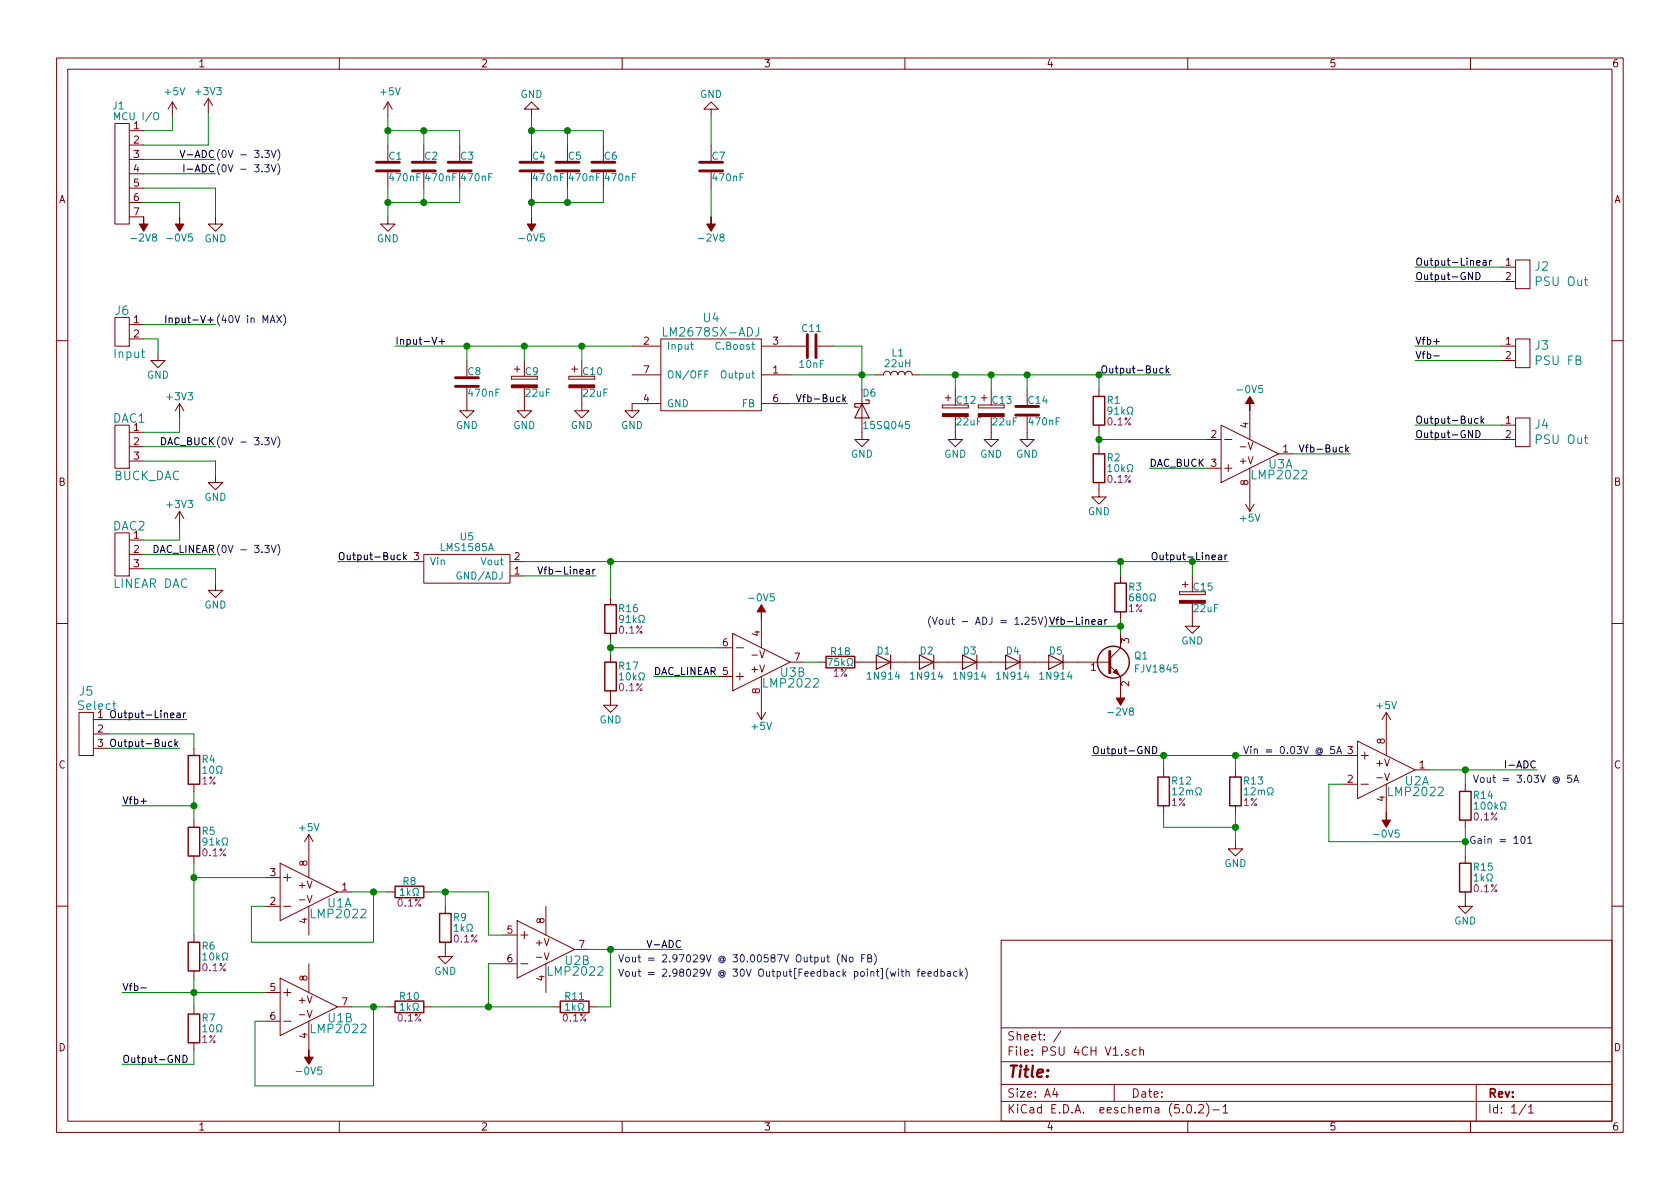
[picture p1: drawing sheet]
EESchema Schematic File Version 4
LIBS:PSU 4CH V1-cache
EELAYER 26 0
EELAYER END
$Descr A4 11693 8268
encoding utf-8
Sheet 1 1
Title ""
Date ""
Rev ""
Comp ""
Comment1 ""
Comment2 ""
Comment3 ""
Comment4 ""
$EndDescr
$Comp
L Custom_Library:LMP2022 U2
U 1 1
P 9650 5350
F 0 "U2" H 9775 5275 60  0000 L CNN
F 1 "LMP2022" H 9650 5200 60  0000 L CNN
F 2 "Housings_SSOP:VSSOP-8_3.0x3.0mm_Pitch0.65mm" H 9650 5350 60  0001 C CNN
F 3 "" H 9650 5350 60  0000 C CNN
	1    9650 5350
	1    0    0    -1  
$EndComp
$Comp
L Custom_Library:-0V5 #PWR8
U 1 1
P 9650 5650
F 0 "#PWR8" H 9650 5750 50  0001 C CNN
F 1 "-0V5" H 9650 5800 50  0000 C CNN
F 2 "" H 9650 5650 50  0000 C CNN
F 3 "" H 9650 5650 50  0000 C CNN
	1    9650 5650
	-1   0    0    1   
$EndComp
$Comp
L power:+5V #PWR0101
U 1 1
P 9650 5050
F 0 "#PWR0101" H 9650 4900 50  0001 C CNN
F 1 "+5V" H 9650 5200 50  0000 C CNN
F 2 "" H 9650 5050 50  0001 C CNN
F 3 "" H 9650 5050 50  0001 C CNN
	1    9650 5050
	1    0    0    -1  
$EndComp
$Comp
L power:GND #PWR0102
U 1 1
P 8600 5850
F 0 "#PWR0102" H 8600 5600 50  0001 C CNN
F 1 "GND" H 8600 5700 50  0000 C CNN
F 2 "" H 8600 5850 50  0001 C CNN
F 3 "" H 8600 5850 50  0001 C CNN
	1    8600 5850
	1    0    0    -1  
$EndComp
Connection ~ 8600 5250
Wire Wire Line
	8600 5250 8600 5350
$Comp
L Device:R R14
U 1 1
P 10200 5600
F 0 "R14" H 10250 5675 50  0000 L CNN
F 1 "100kΩ" H 10250 5600 50  0000 L CNN
F 2 "Resistors_SMD:R_0603_HandSoldering" V 10130 5600 50  0001 C CNN
F 3 "~" H 10200 5600 50  0001 C CNN
F 4 "0.1%" H 10250 5525 50  0000 L CNN "Tolerance"
F 5 "https://www.digikey.sg/product-detail/en/panasonic-electronic-components/ERA-3AEB104V/P100KDBCT-ND/1466100" H 10200 5600 50  0001 C CNN "Link"
	1    10200 5600
	1    0    0    -1  
$EndComp
$Comp
L Device:R R15
U 1 1
P 10200 6100
F 0 "R15" H 10250 6175 50  0000 L CNN
F 1 "1kΩ" H 10250 6100 50  0000 L CNN
F 2 "Resistors_SMD:R_0603_HandSoldering" V 10130 6100 50  0001 C CNN
F 3 "~" H 10200 6100 50  0001 C CNN
F 4 "0.1%" H 10250 6025 50  0000 L CNN "Tolerance"
F 5 "https://www.digikey.sg/product-detail/en/panasonic-electronic-components/ERA-3AEB102V/P1.0KDBCT-ND/1466052" H 10200 6100 50  0001 C CNN "Link"
	1    10200 6100
	1    0    0    -1  
$EndComp
$Comp
L power:GND #PWR0103
U 1 1
P 10200 6250
F 0 "#PWR0103" H 10200 6000 50  0001 C CNN
F 1 "GND" H 10200 6100 50  0000 C CNN
F 2 "" H 10200 6250 50  0001 C CNN
F 3 "" H 10200 6250 50  0001 C CNN
	1    10200 6250
	1    0    0    -1  
$EndComp
Wire Wire Line
	10200 5950 10200 5850
Wire Wire Line
	10200 5850 9250 5850
Wire Wire Line
	9250 5850 9250 5450
Wire Wire Line
	9250 5450 9350 5450
Connection ~ 10200 5850
Wire Wire Line
	10200 5850 10200 5750
Wire Wire Line
	10200 5450 10200 5350
Wire Wire Line
	10200 5350 9950 5350
Wire Wire Line
	8100 5350 8100 5250
Wire Wire Line
	8100 5250 8600 5250
Wire Wire Line
	8600 5850 8600 5750
Wire Wire Line
	8600 5750 8100 5750
Wire Wire Line
	8100 5750 8100 5650
Connection ~ 8600 5750
Wire Wire Line
	8600 5750 8600 5650
Text Notes 10250 5450 0    50   ~ 0
Vout = 3.03V @ 5A
Text Notes 8650 5250 0    50   ~ 0
Vin = 0.03V @ 5A
Wire Wire Line
	8600 5250 9350 5250
Text Notes 10225 5875 0    50   ~ 0
Gain = 101
$Comp
L Device:R R12
U 1 1
P 8100 5500
F 0 "R12" H 8150 5575 50  0000 L CNN
F 1 "12mΩ" H 8150 5500 50  0000 L CNN
F 2 "Resistors_SMD:R_0805_HandSoldering" V 8030 5500 50  0001 C CNN
F 3 "~" H 8100 5500 50  0001 C CNN
F 4 "1%" H 8150 5425 50  0000 L CNN "Tolerance"
F 5 "https://www.digikey.sg/product-detail/en/susumu/KRL1220E-M-R012-F-T5/408-1545-1-ND/3737727" H 8100 5500 50  0001 C CNN "Link"
	1    8100 5500
	1    0    0    -1  
$EndComp
$Comp
L Device:R R13
U 1 1
P 8600 5500
F 0 "R13" H 8650 5575 50  0000 L CNN
F 1 "12mΩ" H 8650 5500 50  0000 L CNN
F 2 "Resistors_SMD:R_0805_HandSoldering" V 8530 5500 50  0001 C CNN
F 3 "~" H 8600 5500 50  0001 C CNN
F 4 "1%" H 8650 5425 50  0000 L CNN "Tolerance"
F 5 "https://www.digikey.sg/product-detail/en/susumu/KRL1220E-M-R012-F-T5/408-1545-1-ND/3737727" H 8600 5500 50  0001 C CNN "Link"
	1    8600 5500
	1    0    0    -1  
$EndComp
Text Label 9850 1850 0    50   ~ 0
Output-Linear
Text Label 9850 1950 0    50   ~ 0
Output-GND
Wire Wire Line
	9850 1850 10450 1850
Wire Wire Line
	10450 2400 9850 2400
Wire Wire Line
	7600 5250 8100 5250
Connection ~ 8100 5250
Text Label 7600 5250 0    50   ~ 0
Output-GND
Wire Wire Line
	10450 2500 9850 2500
Text Label 9850 2500 0    50   ~ 0
Vfb-
Text Label 9850 2400 0    50   ~ 0
Vfb+
Text Label 850  5600 0    50   ~ 0
Vfb+
Wire Wire Line
	1350 5100 1350 5200
Wire Wire Line
	1350 5500 1350 5600
Wire Wire Line
	1350 5600 850  5600
$Comp
L Device:R R7
U 1 1
P 1350 7150
F 0 "R7" H 1400 7225 50  0000 L CNN
F 1 "10Ω" H 1400 7150 50  0000 L CNN
F 2 "Resistors_SMD:R_0603_HandSoldering" V 1280 7150 50  0001 C CNN
F 3 "~" H 1350 7150 50  0001 C CNN
F 4 "1%" H 1400 7075 50  0000 L CNN "Tolerance"
F 5 "https://www.digikey.sg/product-detail/en/stackpole-electronics-inc/RNCP0603FTD10R0/RNCP0603FTD10R0CT-ND/2240413" H 1350 7150 50  0001 C CNN "Link"
	1    1350 7150
	1    0    0    -1  
$EndComp
Wire Wire Line
	1350 6900 1350 7000
Wire Wire Line
	1350 7300 1350 7400
Wire Wire Line
	1350 7400 850  7400
Text Label 850  6900 0    50   ~ 0
Vfb-
Text Label 850  7400 0    50   ~ 0
Output-GND
$Comp
L Device:R R5
U 1 1
P 1350 5850
F 0 "R5" H 1400 5925 50  0000 L CNN
F 1 "91kΩ" H 1400 5850 50  0000 L CNN
F 2 "Resistors_SMD:R_0603_HandSoldering" V 1280 5850 50  0001 C CNN
F 3 "~" H 1350 5850 50  0001 C CNN
F 4 "0.1%" H 1400 5775 50  0000 L CNN "Tolerance"
F 5 "https://www.digikey.sg/product-detail/en/panasonic-electronic-components/ERJ-PB3B9102V/P20196CT-ND/6214451" H 1350 5850 50  0001 C CNN "Link"
	1    1350 5850
	1    0    0    -1  
$EndComp
$Comp
L Device:R R6
U 1 1
P 1350 6650
F 0 "R6" H 1400 6725 50  0000 L CNN
F 1 "10kΩ" H 1400 6650 50  0000 L CNN
F 2 "Resistors_SMD:R_0603_HandSoldering" V 1280 6650 50  0001 C CNN
F 3 "~" H 1350 6650 50  0001 C CNN
F 4 "0.1%" H 1400 6575 50  0000 L CNN "Tolerance"
F 5 "https://www.digikey.sg/product-detail/en/panasonic-electronic-components/ERA-3AEB103V/P10KDBCT-ND/1466076" H 1350 6650 50  0001 C CNN "Link"
	1    1350 6650
	1    0    0    -1  
$EndComp
Connection ~ 1350 6900
$Comp
L Custom_Library:LMP2022 U1
U 1 1
P 2150 6200
F 0 "U1" H 2275 6125 60  0000 L CNN
F 1 "LMP2022" H 2150 6050 60  0000 L CNN
F 2 "Housings_SSOP:VSSOP-8_3.0x3.0mm_Pitch0.65mm" H 2150 6200 60  0001 C CNN
F 3 "" H 2150 6200 60  0000 C CNN
	1    2150 6200
	1    0    0    -1  
$EndComp
$Comp
L Custom_Library:LMP2022 U1
U 2 1
P 2150 7000
F 0 "U1" H 2275 6925 60  0000 L CNN
F 1 "LMP2022" H 2150 6850 60  0000 L CNN
F 2 "Housings_SSOP:VSSOP-8_3.0x3.0mm_Pitch0.65mm" H 2150 7000 60  0001 C CNN
F 3 "" H 2150 7000 60  0000 C CNN
	2    2150 7000
	1    0    0    -1  
$EndComp
$Comp
L Custom_Library:-0V5 #PWR9
U 1 1
P 2150 7300
F 0 "#PWR9" H 2150 7400 50  0001 C CNN
F 1 "-0V5" H 2150 7450 50  0000 C CNN
F 2 "" H 2150 7300 50  0000 C CNN
F 3 "" H 2150 7300 50  0000 C CNN
	1    2150 7300
	-1   0    0    1   
$EndComp
$Comp
L power:+5V #PWR0104
U 1 1
P 2150 5900
F 0 "#PWR0104" H 2150 5750 50  0001 C CNN
F 1 "+5V" H 2150 6050 50  0000 C CNN
F 2 "" H 2150 5900 50  0001 C CNN
F 3 "" H 2150 5900 50  0001 C CNN
	1    2150 5900
	1    0    0    -1  
$EndComp
Wire Wire Line
	1850 7100 1775 7100
Wire Wire Line
	2600 7000 2450 7000
Wire Wire Line
	1350 6800 1350 6900
Wire Wire Line
	1350 6500 1350 6100
Wire Wire Line
	1350 5700 1350 5600
Connection ~ 1350 5600
Wire Wire Line
	850  6900 1350 6900
Wire Wire Line
	1350 6900 1850 6900
Wire Wire Line
	1850 6100 1350 6100
Connection ~ 1350 6100
Wire Wire Line
	1350 6100 1350 6000
Wire Wire Line
	1850 6300 1750 6300
Wire Wire Line
	1750 6300 1750 6550
Wire Wire Line
	1750 6550 2600 6550
Wire Wire Line
	2600 6550 2600 6200
Wire Wire Line
	2600 6200 2450 6200
$Comp
L Device:R R10
U 1 1
P 2850 7000
F 0 "R10" V 2775 7000 50  0000 C CNN
F 1 "1kΩ" V 2850 7000 50  0000 C CNN
F 2 "Resistors_SMD:R_0603_HandSoldering" V 2780 7000 50  0001 C CNN
F 3 "~" H 2850 7000 50  0001 C CNN
F 4 "0.1%" V 2925 7000 50  0000 C CNN "Tolerance"
F 5 "https://www.digikey.sg/product-detail/en/panasonic-electronic-components/ERA-3AEB102V/P1.0KDBCT-ND/1466052" H 2850 7000 50  0001 C CNN "Link"
	1    2850 7000
	0    1    1    0   
$EndComp
$Comp
L Device:R R8
U 1 1
P 2850 6200
F 0 "R8" V 2775 6200 50  0000 C CNN
F 1 "1kΩ" V 2850 6200 50  0000 C CNN
F 2 "Resistors_SMD:R_0603_HandSoldering" V 2780 6200 50  0001 C CNN
F 3 "~" H 2850 6200 50  0001 C CNN
F 4 "0.1%" V 2925 6200 50  0000 C CNN "Tolerance"
F 5 "https://www.digikey.sg/product-detail/en/panasonic-electronic-components/ERA-3AEB102V/P1.0KDBCT-ND/1466052" H 2850 6200 50  0001 C CNN "Link"
	1    2850 6200
	0    1    1    0   
$EndComp
Wire Wire Line
	1775 7550 2600 7550
Wire Wire Line
	1775 7100 1775 7550
Wire Wire Line
	2600 7000 2600 7550
$Comp
L Device:R R9
U 1 1
P 3100 6450
F 0 "R9" H 3150 6525 50  0000 L CNN
F 1 "1kΩ" H 3150 6450 50  0000 L CNN
F 2 "Resistors_SMD:R_0603_HandSoldering" V 3030 6450 50  0001 C CNN
F 3 "~" H 3100 6450 50  0001 C CNN
F 4 "0.1%" H 3150 6375 50  0000 L CNN "Tolerance"
F 5 "https://www.digikey.sg/product-detail/en/panasonic-electronic-components/ERA-3AEB102V/P1.0KDBCT-ND/1466052" H 3100 6450 50  0001 C CNN "Link"
	1    3100 6450
	1    0    0    -1  
$EndComp
$Comp
L Custom_Library:LMP2022 U2
U 2 1
P 3800 6600
F 0 "U2" H 3925 6525 60  0000 L CNN
F 1 "LMP2022" H 3800 6450 60  0000 L CNN
F 2 "Housings_SSOP:VSSOP-8_3.0x3.0mm_Pitch0.65mm" H 3800 6600 60  0001 C CNN
F 3 "" H 3800 6600 60  0000 C CNN
	2    3800 6600
	1    0    0    -1  
$EndComp
Wire Wire Line
	3000 6200 3100 6200
Wire Wire Line
	3400 6200 3400 6500
Wire Wire Line
	3400 6500 3500 6500
$Comp
L Device:R R11
U 1 1
P 4000 7000
F 0 "R11" V 3925 7000 50  0000 C CNN
F 1 "1kΩ" V 4000 7000 50  0000 C CNN
F 2 "Resistors_SMD:R_0603_HandSoldering" V 3930 7000 50  0001 C CNN
F 3 "~" H 4000 7000 50  0001 C CNN
F 4 "0.1%" V 4075 7000 50  0000 C CNN "Tolerance"
F 5 "https://www.digikey.sg/product-detail/en/panasonic-electronic-components/ERA-3AEB102V/P1.0KDBCT-ND/1466052" H 4000 7000 50  0001 C CNN "Link"
	1    4000 7000
	0    1    1    0   
$EndComp
Wire Wire Line
	3500 6700 3400 6700
Wire Wire Line
	3400 6700 3400 7000
Connection ~ 3400 7000
Wire Wire Line
	3400 7000 3000 7000
Wire Wire Line
	2600 7000 2700 7000
Connection ~ 2600 7000
Wire Wire Line
	4250 7000 4250 6600
Wire Wire Line
	4250 6600 4100 6600
Wire Wire Line
	2700 6200 2600 6200
Connection ~ 2600 6200
Text Notes 4300 6800 0    50   ~ 0
Vout = 2.98029V @ 30V Output[Feedback point](with feedback)
Text Notes 4300 6700 0    50   ~ 0
Vout = 2.97029V @ 30.00587V Output (No FB)
$Comp
L Custom_Library:LM2678T-ADJ U4
U 1 1
P 4950 2600
F 0 "U4" H 4950 3000 60  0000 C CNN
F 1 "LM2678SX-ADJ" H 4950 2900 60  0000 C CNN
F 2 "TO_SOT_Packages_SMD:TO-263-7_TabPin4" H 4950 2800 60  0001 C CNN
F 3 "" H 4950 2800 60  0000 C CNN
F 4 "https://www.digikey.sg/product-detail/en/texas-instruments/LM2678SX-ADJ-NOPB/LM2678SX-ADJ-NOPBCT-ND/3526906" H 1500 0   50  0001 C CNN "Link"
	1    4950 2600
	1    0    0    -1  
$EndComp
$Comp
L Device:C C11
U 1 1
P 5650 2400
F 0 "C11" V 5525 2400 50  0000 C CNN
F 1 "10nF" V 5775 2400 50  0000 C CNN
F 2 "Capacitors_SMD:C_0805_HandSoldering" H 5688 2250 50  0001 C CNN
F 3 "~" H 5650 2400 50  0001 C CNN
	1    5650 2400
	0    1    1    0   
$EndComp
$Comp
L Device:D_Schottky D6
U 1 1
P 6000 2850
F 0 "D6" V 5875 2850 50  0000 L CNN
F 1 "15SQ045" V 6100 2850 50  0000 L CNN
F 2 "Diodes_ThroughHole:D_P600_R-6_P20.00mm_Horizontal" H 6000 2850 50  0001 C CNN
F 3 "http://www.smc-diodes.com/propdf/15SQ%20SERIES%20N0129%20REV.C.pdf" H 6000 2850 50  0001 C CNN
F 4 "https://www.digikey.sg/product-detail/en/smc-diode-solutions/15SQ045TR/1655-1354-1-ND/6022799" H 1500 0   50  0001 C CNN "Link"
	1    6000 2850
	0    1    1    0   
$EndComp
$Comp
L Device:L L1
U 1 1
P 6250 2600
F 0 "L1" V 6400 2600 50  0000 C CNN
F 1 "22uH" V 6325 2600 50  0000 C CNN
F 2 "Custom Github:Inductor-22uH-5.4A" H 6250 2600 50  0001 C CNN
F 3 "~" H 6250 2600 50  0001 C CNN
	1    6250 2600
	0    -1   -1   0   
$EndComp
$Comp
L Device:CP C12
U 1 1
P 6650 2850
F 0 "C12" H 6650 2925 50  0000 L CNN
F 1 "22uF" H 6650 2775 50  0000 L CNN
F 2 "Custom Github:Cap_Pol_Radial_D8_P2" H 6688 2700 50  0001 C CNN
F 3 "~" H 6650 2850 50  0001 C CNN
	1    6650 2850
	1    0    0    -1  
$EndComp
Wire Wire Line
	6650 2700 6650 2600
Wire Wire Line
	6650 2600 6400 2600
Wire Wire Line
	6100 2600 6000 2600
Wire Wire Line
	6000 2700 6000 2600
Connection ~ 6000 2600
Wire Wire Line
	6000 2600 5500 2600
$Comp
L power:GND #PWR0105
U 1 1
P 6000 3000
F 0 "#PWR0105" H 6000 2750 50  0001 C CNN
F 1 "GND" H 6000 2850 50  0000 C CNN
F 2 "" H 6000 3000 50  0001 C CNN
F 3 "" H 6000 3000 50  0001 C CNN
	1    6000 3000
	1    0    0    -1  
$EndComp
$Comp
L power:GND #PWR0106
U 1 1
P 6650 3000
F 0 "#PWR0106" H 6650 2750 50  0001 C CNN
F 1 "GND" H 6650 2850 50  0000 C CNN
F 2 "" H 6650 3000 50  0001 C CNN
F 3 "" H 6650 3000 50  0001 C CNN
	1    6650 3000
	1    0    0    -1  
$EndComp
$Comp
L power:GND #PWR0107
U 1 1
P 4400 2800
F 0 "#PWR0107" H 4400 2550 50  0001 C CNN
F 1 "GND" H 4400 2650 50  0000 C CNN
F 2 "" H 4400 2800 50  0001 C CNN
F 3 "" H 4400 2800 50  0001 C CNN
	1    4400 2800
	1    0    0    -1  
$EndComp
$Comp
L Device:CP C10
U 1 1
P 4050 2650
F 0 "C10" H 4050 2725 50  0000 L CNN
F 1 "22uF" H 4050 2575 50  0000 L CNN
F 2 "Custom Github:Cap_Pol_Radial_D8_P2" H 4088 2500 50  0001 C CNN
F 3 "~" H 4050 2650 50  0001 C CNN
	1    4050 2650
	1    0    0    -1  
$EndComp
$Comp
L Device:CP C9
U 1 1
P 3650 2650
F 0 "C9" H 3650 2725 50  0000 L CNN
F 1 "22uF" H 3650 2575 50  0000 L CNN
F 2 "Custom Github:Cap_Pol_Radial_D8_P2" H 3688 2500 50  0001 C CNN
F 3 "~" H 3650 2650 50  0001 C CNN
	1    3650 2650
	1    0    0    -1  
$EndComp
$Comp
L Device:C C8
U 1 1
P 3250 2650
F 0 "C8" H 3250 2725 50  0000 L CNN
F 1 "470nF" H 3250 2575 50  0000 L CNN
F 2 "Capacitors_SMD:C_0603_HandSoldering" H 3288 2500 50  0001 C CNN
F 3 "~" H 3250 2650 50  0001 C CNN
	1    3250 2650
	1    0    0    -1  
$EndComp
Wire Wire Line
	3250 2400 3250 2500
Wire Wire Line
	3250 2400 3650 2400
$Comp
L power:GND #PWR0108
U 1 1
P 3250 2800
F 0 "#PWR0108" H 3250 2550 50  0001 C CNN
F 1 "GND" H 3250 2650 50  0000 C CNN
F 2 "" H 3250 2800 50  0001 C CNN
F 3 "" H 3250 2800 50  0001 C CNN
	1    3250 2800
	1    0    0    -1  
$EndComp
$Comp
L power:GND #PWR0109
U 1 1
P 3650 2800
F 0 "#PWR0109" H 3650 2550 50  0001 C CNN
F 1 "GND" H 3650 2650 50  0000 C CNN
F 2 "" H 3650 2800 50  0001 C CNN
F 3 "" H 3650 2800 50  0001 C CNN
	1    3650 2800
	1    0    0    -1  
$EndComp
$Comp
L power:GND #PWR0110
U 1 1
P 4050 2800
F 0 "#PWR0110" H 4050 2550 50  0001 C CNN
F 1 "GND" H 4050 2650 50  0000 C CNN
F 2 "" H 4050 2800 50  0001 C CNN
F 3 "" H 4050 2800 50  0001 C CNN
	1    4050 2800
	1    0    0    -1  
$EndComp
Wire Wire Line
	4050 2500 4050 2400
Connection ~ 4050 2400
Wire Wire Line
	4050 2400 4400 2400
Wire Wire Line
	3650 2400 3650 2500
Connection ~ 3650 2400
Wire Wire Line
	3650 2400 4050 2400
Wire Wire Line
	5800 2400 6000 2400
Wire Wire Line
	6000 2400 6000 2600
$Comp
L Custom_Library:LMP2022 U3
U 1 1
P 8700 3150
F 0 "U3" H 8825 3225 60  0000 L CNN
F 1 "LMP2022" H 8700 3300 60  0000 L CNN
F 2 "Housings_SSOP:VSSOP-8_3.0x3.0mm_Pitch0.65mm" H 8700 3150 60  0001 C CNN
F 3 "" H 8700 3150 60  0000 C CNN
	1    8700 3150
	1    0    0    1   
$EndComp
$Comp
L Device:R R1
U 1 1
P 7650 2850
F 0 "R1" H 7700 2925 50  0000 L CNN
F 1 "91kΩ" H 7700 2850 50  0000 L CNN
F 2 "Resistors_SMD:R_0603_HandSoldering" V 7580 2850 50  0001 C CNN
F 3 "~" H 7650 2850 50  0001 C CNN
F 4 "0.1%" H 7700 2775 50  0000 L CNN "Tolerance"
F 5 "https://www.digikey.sg/product-detail/en/panasonic-electronic-components/ERJ-PB3B9102V/P20196CT-ND/6214451" H 7650 2850 50  0001 C CNN "Link"
	1    7650 2850
	1    0    0    -1  
$EndComp
$Comp
L Device:R R2
U 1 1
P 7650 3250
F 0 "R2" H 7700 3325 50  0000 L CNN
F 1 "10kΩ" H 7700 3250 50  0000 L CNN
F 2 "Resistors_SMD:R_0603_HandSoldering" V 7580 3250 50  0001 C CNN
F 3 "~" H 7650 3250 50  0001 C CNN
F 4 "0.1%" H 7700 3175 50  0000 L CNN "Tolerance"
F 5 "https://www.digikey.sg/product-detail/en/panasonic-electronic-components/ERA-3AEB103V/P10KDBCT-ND/1466076" H 7650 3250 50  0001 C CNN "Link"
	1    7650 3250
	1    0    0    -1  
$EndComp
$Comp
L power:GND #PWR0111
U 1 1
P 7650 3400
F 0 "#PWR0111" H 7650 3150 50  0001 C CNN
F 1 "GND" H 7650 3250 50  0000 C CNN
F 2 "" H 7650 3400 50  0001 C CNN
F 3 "" H 7650 3400 50  0001 C CNN
	1    7650 3400
	1    0    0    -1  
$EndComp
$Comp
L power:+5V #PWR0112
U 1 1
P 8700 3450
F 0 "#PWR0112" H 8700 3300 50  0001 C CNN
F 1 "+5V" H 8700 3600 50  0000 C CNN
F 2 "" H 8700 3450 50  0001 C CNN
F 3 "" H 8700 3450 50  0001 C CNN
	1    8700 3450
	-1   0    0    1   
$EndComp
$Comp
L Custom_Library:-0V5 #PWR5
U 1 1
P 8700 2850
F 0 "#PWR5" H 8700 2950 50  0001 C CNN
F 1 "-0V5" H 8700 3000 50  0000 C CNN
F 2 "" H 8700 2850 50  0000 C CNN
F 3 "" H 8700 2850 50  0000 C CNN
	1    8700 2850
	1    0    0    -1  
$EndComp
Wire Wire Line
	7650 3050 7650 3000
Wire Wire Line
	7650 3100 7650 3050
Connection ~ 7650 3050
Wire Wire Line
	7650 2700 7650 2600
Wire Wire Line
	7650 3050 8400 3050
Text Label 8000 3250 0    50   ~ 0
DAC_BUCK
Text Label 8150 2600 2    50   ~ 0
Output-Buck
Wire Wire Line
	8150 2600 7650 2600
Connection ~ 7650 2600
Wire Wire Line
	3250 2400 2750 2400
Connection ~ 3250 2400
Text Label 2750 2400 0    50   ~ 0
Input-V+
Text Label 5900 2800 2    50   ~ 0
Vfb-Buck
$Comp
L Custom_Library:-0V5 #PWR4
U 1 1
P 1250 1500
F 0 "#PWR4" H 1250 1600 50  0001 C CNN
F 1 "-0V5" H 1250 1650 50  0000 C CNN
F 2 "" H 1250 1500 50  0000 C CNN
F 3 "" H 1250 1500 50  0000 C CNN
	1    1250 1500
	-1   0    0    1   
$EndComp
$Comp
L power:GND #PWR0114
U 1 1
P 1500 1500
F 0 "#PWR0114" H 1500 1250 50  0001 C CNN
F 1 "GND" H 1500 1350 50  0000 C CNN
F 2 "" H 1500 1500 50  0001 C CNN
F 3 "" H 1500 1500 50  0001 C CNN
	1    1500 1500
	1    0    0    -1  
$EndComp
$Comp
L power:+5V #PWR0115
U 1 1
P 1200 800
F 0 "#PWR0115" H 1200 650 50  0001 C CNN
F 1 "+5V" H 1215 973 50  0000 C CNN
F 2 "" H 1200 800 50  0001 C CNN
F 3 "" H 1200 800 50  0001 C CNN
	1    1200 800 
	1    0    0    -1  
$EndComp
Wire Wire Line
	1200 800  1200 900 
Wire Wire Line
	1200 900  1000 900 
Text Label 4750 6600 2    50   ~ 0
V-ADC
Wire Wire Line
	4750 6600 4250 6600
Connection ~ 4250 6600
Text Label 10700 5350 2    50   ~ 0
I-ADC
Wire Wire Line
	10700 5350 10200 5350
Connection ~ 10200 5350
Text Label 1500 1100 2    50   ~ 0
V-ADC
Text Label 1500 1200 2    50   ~ 0
I-ADC
Wire Wire Line
	1000 1200 1500 1200
Wire Wire Line
	1500 1100 1000 1100
Wire Wire Line
	1000 1000 1450 1000
$Comp
L power:GND #PWR0116
U 1 1
P 3100 6600
F 0 "#PWR0116" H 3100 6350 50  0001 C CNN
F 1 "GND" H 3100 6450 50  0000 C CNN
F 2 "" H 3100 6600 50  0001 C CNN
F 3 "" H 3100 6600 50  0001 C CNN
	1    3100 6600
	1    0    0    -1  
$EndComp
Wire Wire Line
	3100 6300 3100 6200
Connection ~ 3100 6200
Wire Wire Line
	3100 6200 3400 6200
$Comp
L Device:R R4
U 1 1
P 1350 5350
F 0 "R4" H 1400 5425 50  0000 L CNN
F 1 "10Ω" H 1400 5350 50  0000 L CNN
F 2 "Resistors_SMD:R_0603_HandSoldering" V 1280 5350 50  0001 C CNN
F 3 "~" H 1350 5350 50  0001 C CNN
F 4 "1%" H 1400 5275 50  0000 L CNN "Tolerance"
F 5 "https://www.digikey.sg/product-detail/en/stackpole-electronics-inc/RNCP0603FTD10R0/RNCP0603FTD10R0CT-ND/2240413" H 1350 5350 50  0001 C CNN "Link"
	1    1350 5350
	1    0    0    -1  
$EndComp
$Comp
L Device:R R16
U 1 1
P 4250 4300
F 0 "R16" H 4300 4375 50  0000 L CNN
F 1 "91kΩ" H 4300 4300 50  0000 L CNN
F 2 "Resistors_SMD:R_0603_HandSoldering" V 4180 4300 50  0001 C CNN
F 3 "~" H 4250 4300 50  0001 C CNN
F 4 "0.1%" H 4300 4225 50  0000 L CNN "Tolerance"
F 5 "https://www.digikey.sg/product-detail/en/panasonic-electronic-components/ERJ-PB3B9102V/P20196CT-ND/6214451" H 4250 4300 50  0001 C CNN "Link"
	1    4250 4300
	1    0    0    -1  
$EndComp
$Comp
L Device:R R17
U 1 1
P 4250 4700
F 0 "R17" H 4300 4775 50  0000 L CNN
F 1 "10kΩ" H 4300 4700 50  0000 L CNN
F 2 "Resistors_SMD:R_0603_HandSoldering" V 4180 4700 50  0001 C CNN
F 3 "~" H 4250 4700 50  0001 C CNN
F 4 "0.1%" H 4300 4625 50  0000 L CNN "Tolerance"
F 5 "https://www.digikey.sg/product-detail/en/panasonic-electronic-components/ERA-3AEB103V/P10KDBCT-ND/1466076" H 4250 4700 50  0001 C CNN "Link"
	1    4250 4700
	1    0    0    -1  
$EndComp
$Comp
L power:GND #PWR0117
U 1 1
P 4250 4850
F 0 "#PWR0117" H 4250 4600 50  0001 C CNN
F 1 "GND" H 4250 4700 50  0000 C CNN
F 2 "" H 4250 4850 50  0001 C CNN
F 3 "" H 4250 4850 50  0001 C CNN
	1    4250 4850
	1    0    0    -1  
$EndComp
Text Label 4150 4000 2    50   ~ 0
Vfb-Linear
Wire Wire Line
	5500 2800 5900 2800
Text Label 9400 3150 2    50   ~ 0
Vfb-Buck
Wire Wire Line
	9000 3150 9400 3150
Wire Wire Line
	8000 3250 8400 3250
$Comp
L Custom_Library:-2V8 #PWR3
U 1 1
P 1000 1500
F 0 "#PWR3" H 1000 1600 50  0001 C CNN
F 1 "-2V8" H 1000 1650 50  0000 C CNN
F 2 "" H 1000 1500 50  0000 C CNN
F 3 "" H 1000 1500 50  0000 C CNN
	1    1000 1500
	-1   0    0    1   
$EndComp
Text Label 4550 4700 0    50   ~ 0
DAC_LINEAR
$Comp
L Custom_Library:LMS1585A U5
U 1 1
P 3250 3900
F 0 "U5" H 3250 4075 50  0000 C CNN
F 1 "LMS1585A" H 3250 4000 50  0000 C CNN
F 2 "TO_SOT_Packages_SMD:TO-263-3_TabPin2" H 3250 3900 50  0001 C CNN
F 3 "" H 3250 3900 50  0001 C CNN
F 4 "https://www.digikey.sg/product-detail/en/texas-instruments/LMS1585ACSX-ADJ-NOPB/LMS1585ACSX-ADJ-NOPBCT-ND/3527075" H -500 750 50  0001 C CNN "Link"
	1    3250 3900
	1    0    0    -1  
$EndComp
Text Label 2350 3900 0    50   ~ 0
Output-Buck
Wire Wire Line
	2350 3900 2850 3900
Wire Wire Line
	4150 4000 3650 4000
Wire Wire Line
	4250 3900 3650 3900
$Comp
L Device:R R18
U 1 1
P 5850 4600
F 0 "R18" V 5775 4600 50  0000 C CNN
F 1 "75kΩ" V 5850 4600 50  0000 C CNN
F 2 "Resistors_SMD:R_0603_HandSoldering" V 5780 4600 50  0001 C CNN
F 3 "~" H 5850 4600 50  0001 C CNN
F 4 "1%" V 5925 4600 50  0000 C CNN "Tolerance"
F 5 "https://www.digikey.sg/product-detail/en/stackpole-electronics-inc/RMCF0603FT75K0/RMCF0603FT75K0CT-ND/1943111" H 5850 4600 50  0001 C CNN "Link"
	1    5850 4600
	0    1    1    0   
$EndComp
$Comp
L Device:R R3
U 1 1
P 7800 4150
F 0 "R3" H 7850 4225 50  0000 L CNN
F 1 "680Ω" H 7850 4150 50  0000 L CNN
F 2 "Resistors_SMD:R_0603_HandSoldering" V 7730 4150 50  0001 C CNN
F 3 "~" H 7800 4150 50  0001 C CNN
F 4 "1%" H 7850 4075 50  0000 L CNN "Tolerance"
F 5 "https://www.digikey.sg/product-detail/en/panasonic-electronic-components/ERJ-3EKF6800V/P680HCT-ND/1746801" H 7800 4150 50  0001 C CNN "Link"
	1    7800 4150
	1    0    0    -1  
$EndComp
$Comp
L Device:Q_NPN_BEC Q1
U 1 1
P 7700 4600
F 0 "Q1" H 7891 4646 50  0000 L CNN
F 1 "FJV1845" H 7891 4555 50  0000 L CNN
F 2 "TO_SOT_Packages_SMD:SOT-23" H 7900 4700 50  0001 C CNN
F 3 "https://www.fairchildsemi.com/datasheets/FJ/FJV1845.pdf" H 7700 4600 50  0001 C CNN
F 4 "https://www.digikey.sg/product-detail/en/on-semiconductor/FJV1845PMTF/FJV1845PMTFCT-ND/4213590" H 400 750 50  0001 C CNN "Link"
	1    7700 4600
	1    0    0    -1  
$EndComp
$Comp
L Custom_Library:-2V8 #PWR7
U 1 1
P 7800 4800
F 0 "#PWR7" H 7800 4900 50  0001 C CNN
F 1 "-2V8" H 7800 4950 50  0000 C CNN
F 2 "" H 7800 4800 50  0000 C CNN
F 3 "" H 7800 4800 50  0000 C CNN
	1    7800 4800
	-1   0    0    1   
$EndComp
Wire Wire Line
	7800 3900 7800 4000
Text Label 8550 3900 2    50   ~ 0
Output-Linear
Wire Wire Line
	4250 3900 4250 4150
Text Label 7300 4350 0    50   ~ 0
Vfb-Linear
Wire Wire Line
	7300 4350 7800 4350
Wire Wire Line
	7800 4350 7800 4400
Wire Wire Line
	7800 4350 7800 4300
Connection ~ 7800 4350
$Comp
L Device:D D1
U 1 1
P 6150 4600
F 0 "D1" H 6150 4525 50  0000 C CNN
F 1 "1N914" H 6150 4700 50  0000 C CNN
F 2 "Custom Github:1N4148" H 6150 4600 50  0001 C CNN
F 3 "~" H 6150 4600 50  0001 C CNN
	1    6150 4600
	-1   0    0    1   
$EndComp
Connection ~ 7800 3900
Wire Wire Line
	4250 3900 7800 3900
Connection ~ 4250 3900
Wire Wire Line
	4150 7000 4250 7000
Wire Wire Line
	3400 7000 3850 7000
$Comp
L Device:D D2
U 1 1
P 6450 4600
F 0 "D2" H 6450 4525 50  0000 C CNN
F 1 "1N914" H 6450 4700 50  0000 C CNN
F 2 "Custom Github:1N4148" H 6450 4600 50  0001 C CNN
F 3 "~" H 6450 4600 50  0001 C CNN
	1    6450 4600
	-1   0    0    1   
$EndComp
$Comp
L Device:D D3
U 1 1
P 6750 4600
F 0 "D3" H 6750 4525 50  0000 C CNN
F 1 "1N914" H 6750 4700 50  0000 C CNN
F 2 "Custom Github:1N4148" H 6750 4600 50  0001 C CNN
F 3 "~" H 6750 4600 50  0001 C CNN
	1    6750 4600
	-1   0    0    1   
$EndComp
$Comp
L Device:D D4
U 1 1
P 7050 4600
F 0 "D4" H 7050 4525 50  0000 C CNN
F 1 "1N914" H 7050 4700 50  0000 C CNN
F 2 "Custom Github:1N4148" H 7050 4600 50  0001 C CNN
F 3 "~" H 7050 4600 50  0001 C CNN
	1    7050 4600
	-1   0    0    1   
$EndComp
$Comp
L Device:D D5
U 1 1
P 7350 4600
F 0 "D5" H 7350 4525 50  0000 C CNN
F 1 "1N914" H 7350 4700 50  0000 C CNN
F 2 "Custom Github:1N4148" H 7350 4600 50  0001 C CNN
F 3 "~" H 7350 4600 50  0001 C CNN
	1    7350 4600
	-1   0    0    1   
$EndComp
$Comp
L Device:CP C13
U 1 1
P 6900 2850
F 0 "C13" H 6900 2925 50  0000 L CNN
F 1 "22uF" H 6900 2775 50  0000 L CNN
F 2 "Custom Github:Cap_Pol_Radial_D8_P2" H 6938 2700 50  0001 C CNN
F 3 "~" H 6900 2850 50  0001 C CNN
	1    6900 2850
	1    0    0    -1  
$EndComp
$Comp
L power:GND #PWR0118
U 1 1
P 6900 3000
F 0 "#PWR0118" H 6900 2750 50  0001 C CNN
F 1 "GND" H 6900 2850 50  0000 C CNN
F 2 "" H 6900 3000 50  0001 C CNN
F 3 "" H 6900 3000 50  0001 C CNN
	1    6900 3000
	1    0    0    -1  
$EndComp
Wire Wire Line
	6650 2600 6900 2600
Connection ~ 6650 2600
Wire Wire Line
	6900 2600 6900 2700
Connection ~ 6900 2600
Wire Wire Line
	6900 2600 7150 2600
$Comp
L Device:CP C15
U 1 1
P 8300 4150
F 0 "C15" H 8300 4225 50  0000 L CNN
F 1 "22uF" H 8300 4075 50  0000 L CNN
F 2 "Custom Github:Cap_Pol_Radial_D8_P2" H 8338 4000 50  0001 C CNN
F 3 "~" H 8300 4150 50  0001 C CNN
	1    8300 4150
	1    0    0    -1  
$EndComp
$Comp
L power:GND #PWR0119
U 1 1
P 8300 4300
F 0 "#PWR0119" H 8300 4050 50  0001 C CNN
F 1 "GND" H 8300 4150 50  0000 C CNN
F 2 "" H 8300 4300 50  0001 C CNN
F 3 "" H 8300 4300 50  0001 C CNN
	1    8300 4300
	1    0    0    -1  
$EndComp
Wire Wire Line
	7800 3900 8300 3900
Wire Wire Line
	8300 3900 8300 4000
Wire Wire Line
	8550 3900 8300 3900
Connection ~ 8300 3900
Text Notes 1500 1100 0    50   ~ 0
(0V - 3.3V)
Text Notes 1500 1200 0    50   ~ 0
(0V - 3.3V)
Text Notes 6450 4350 0    50   ~ 0
(Vout - ADJ = 1.25V)
$Comp
L Custom_Library:LMP2022 U3
U 2 1
P 5300 4600
F 0 "U3" H 5425 4675 60  0000 L CNN
F 1 "LMP2022" H 5300 4750 60  0000 L CNN
F 2 "Housings_SSOP:VSSOP-8_3.0x3.0mm_Pitch0.65mm" H 5300 4600 60  0001 C CNN
F 3 "" H 5300 4600 60  0000 C CNN
	2    5300 4600
	1    0    0    1   
$EndComp
$Comp
L power:+5V #PWR0120
U 1 1
P 5300 4900
F 0 "#PWR0120" H 5300 4750 50  0001 C CNN
F 1 "+5V" H 5300 5050 50  0000 C CNN
F 2 "" H 5300 4900 50  0001 C CNN
F 3 "" H 5300 4900 50  0001 C CNN
	1    5300 4900
	-1   0    0    1   
$EndComp
$Comp
L Custom_Library:-0V5 #PWR6
U 1 1
P 5300 4300
F 0 "#PWR6" H 5300 4400 50  0001 C CNN
F 1 "-0V5" H 5300 4450 50  0000 C CNN
F 2 "" H 5300 4300 50  0000 C CNN
F 3 "" H 5300 4300 50  0000 C CNN
	1    5300 4300
	1    0    0    -1  
$EndComp
Wire Wire Line
	4250 4450 4250 4500
Wire Wire Line
	5000 4700 4550 4700
Wire Wire Line
	5000 4500 4250 4500
Connection ~ 4250 4500
Wire Wire Line
	4250 4500 4250 4550
Wire Wire Line
	5600 4600 5700 4600
$Comp
L power:+5V #PWR0121
U 1 1
P 2700 800
F 0 "#PWR0121" H 2700 650 50  0001 C CNN
F 1 "+5V" H 2715 973 50  0000 C CNN
F 2 "" H 2700 800 50  0001 C CNN
F 3 "" H 2700 800 50  0001 C CNN
	1    2700 800 
	1    0    0    -1  
$EndComp
$Comp
L Device:C C1
U 1 1
P 2700 1150
F 0 "C1" H 2700 1225 50  0000 L CNN
F 1 "470nF" H 2700 1075 50  0000 L CNN
F 2 "Capacitors_SMD:C_0603_HandSoldering" H 2738 1000 50  0001 C CNN
F 3 "~" H 2700 1150 50  0001 C CNN
	1    2700 1150
	1    0    0    -1  
$EndComp
$Comp
L Device:C C2
U 1 1
P 2950 1150
F 0 "C2" H 2950 1225 50  0000 L CNN
F 1 "470nF" H 2950 1075 50  0000 L CNN
F 2 "Capacitors_SMD:C_0603_HandSoldering" H 2988 1000 50  0001 C CNN
F 3 "~" H 2950 1150 50  0001 C CNN
	1    2950 1150
	1    0    0    -1  
$EndComp
$Comp
L Device:C C3
U 1 1
P 3200 1150
F 0 "C3" H 3200 1225 50  0000 L CNN
F 1 "470nF" H 3200 1075 50  0000 L CNN
F 2 "Capacitors_SMD:C_0603_HandSoldering" H 3238 1000 50  0001 C CNN
F 3 "~" H 3200 1150 50  0001 C CNN
	1    3200 1150
	1    0    0    -1  
$EndComp
$Comp
L power:GND #PWR0122
U 1 1
P 2700 1500
F 0 "#PWR0122" H 2700 1250 50  0001 C CNN
F 1 "GND" H 2700 1350 50  0000 C CNN
F 2 "" H 2700 1500 50  0001 C CNN
F 3 "" H 2700 1500 50  0001 C CNN
	1    2700 1500
	1    0    0    -1  
$EndComp
$Comp
L power:GND #PWR0123
U 1 1
P 3700 800
F 0 "#PWR0123" H 3700 550 50  0001 C CNN
F 1 "GND" H 3700 650 50  0000 C CNN
F 2 "" H 3700 800 50  0001 C CNN
F 3 "" H 3700 800 50  0001 C CNN
	1    3700 800 
	-1   0    0    1   
$EndComp
$Comp
L Custom_Library:-0V5 #PWR1
U 1 1
P 3700 1500
F 0 "#PWR1" H 3700 1600 50  0001 C CNN
F 1 "-0V5" H 3700 1650 50  0000 C CNN
F 2 "" H 3700 1500 50  0000 C CNN
F 3 "" H 3700 1500 50  0000 C CNN
	1    3700 1500
	-1   0    0    1   
$EndComp
$Comp
L Device:C C7
U 1 1
P 4950 1150
F 0 "C7" H 4950 1225 50  0000 L CNN
F 1 "470nF" H 4950 1075 50  0000 L CNN
F 2 "Capacitors_SMD:C_0603_HandSoldering" H 4988 1000 50  0001 C CNN
F 3 "~" H 4950 1150 50  0001 C CNN
	1    4950 1150
	1    0    0    -1  
$EndComp
$Comp
L power:GND #PWR0124
U 1 1
P 4950 800
F 0 "#PWR0124" H 4950 550 50  0001 C CNN
F 1 "GND" H 4950 650 50  0000 C CNN
F 2 "" H 4950 800 50  0001 C CNN
F 3 "" H 4950 800 50  0001 C CNN
	1    4950 800 
	-1   0    0    1   
$EndComp
$Comp
L Custom_Library:-2V8 #PWR2
U 1 1
P 4950 1500
F 0 "#PWR2" H 4950 1600 50  0001 C CNN
F 1 "-2V8" H 4950 1650 50  0000 C CNN
F 2 "" H 4950 1500 50  0000 C CNN
F 3 "" H 4950 1500 50  0000 C CNN
	1    4950 1500
	-1   0    0    1   
$EndComp
Wire Wire Line
	2700 800  2700 900 
Wire Wire Line
	2700 1300 2700 1400
Wire Wire Line
	3200 1300 3200 1400
Wire Wire Line
	3200 1400 2950 1400
Connection ~ 2700 1400
Wire Wire Line
	2700 1400 2700 1500
Wire Wire Line
	2950 1400 2950 1300
Connection ~ 2950 1400
Wire Wire Line
	2950 1400 2700 1400
Wire Wire Line
	2950 1000 2950 900 
Wire Wire Line
	2950 900  3200 900 
Wire Wire Line
	3200 900  3200 1000
Wire Wire Line
	2950 900  2700 900 
Connection ~ 2950 900 
Connection ~ 2700 900 
Wire Wire Line
	2700 900  2700 1000
$Comp
L Device:C C4
U 1 1
P 3700 1150
F 0 "C4" H 3700 1225 50  0000 L CNN
F 1 "470nF" H 3700 1075 50  0000 L CNN
F 2 "Capacitors_SMD:C_0603_HandSoldering" H 3738 1000 50  0001 C CNN
F 3 "~" H 3700 1150 50  0001 C CNN
	1    3700 1150
	1    0    0    -1  
$EndComp
$Comp
L Device:C C5
U 1 1
P 3950 1150
F 0 "C5" H 3950 1225 50  0000 L CNN
F 1 "470nF" H 3950 1075 50  0000 L CNN
F 2 "Capacitors_SMD:C_0603_HandSoldering" H 3988 1000 50  0001 C CNN
F 3 "~" H 3950 1150 50  0001 C CNN
	1    3950 1150
	1    0    0    -1  
$EndComp
$Comp
L Device:C C6
U 1 1
P 4200 1150
F 0 "C6" H 4200 1225 50  0000 L CNN
F 1 "470nF" H 4200 1075 50  0000 L CNN
F 2 "Capacitors_SMD:C_0603_HandSoldering" H 4238 1000 50  0001 C CNN
F 3 "~" H 4200 1150 50  0001 C CNN
	1    4200 1150
	1    0    0    -1  
$EndComp
Wire Wire Line
	3700 800  3700 900 
Wire Wire Line
	3700 1300 3700 1400
Wire Wire Line
	4200 1300 4200 1400
Wire Wire Line
	4200 1400 3950 1400
Connection ~ 3700 1400
Wire Wire Line
	3700 1400 3700 1500
Wire Wire Line
	3950 1400 3950 1300
Connection ~ 3950 1400
Wire Wire Line
	3950 1400 3700 1400
Wire Wire Line
	3950 1000 3950 900 
Wire Wire Line
	3950 900  4200 900 
Wire Wire Line
	4200 900  4200 1000
Wire Wire Line
	3950 900  3700 900 
Connection ~ 3950 900 
Connection ~ 3700 900 
Wire Wire Line
	3700 900  3700 1000
Wire Wire Line
	4950 800  4950 1000
Wire Wire Line
	4950 1300 4950 1500
$Comp
L Device:C C14
U 1 1
P 7150 2850
F 0 "C14" H 7150 2925 50  0000 L CNN
F 1 "470nF" H 7150 2775 50  0000 L CNN
F 2 "Capacitors_SMD:C_0603_HandSoldering" H 7188 2700 50  0001 C CNN
F 3 "~" H 7150 2850 50  0001 C CNN
	1    7150 2850
	1    0    0    -1  
$EndComp
$Comp
L power:GND #PWR0125
U 1 1
P 7150 3000
F 0 "#PWR0125" H 7150 2750 50  0001 C CNN
F 1 "GND" H 7150 2850 50  0000 C CNN
F 2 "" H 7150 3000 50  0001 C CNN
F 3 "" H 7150 3000 50  0001 C CNN
	1    7150 3000
	1    0    0    -1  
$EndComp
Wire Wire Line
	7150 2700 7150 2600
Connection ~ 7150 2600
Wire Wire Line
	7150 2600 7650 2600
$Comp
L Custom_Library:Header_1X2 J2
U 1 1
P 10550 1900
F 0 "J2" H 10422 1958 60  0000 R CNN
F 1 "PSU Out" H 10422 1852 60  0000 R CNN
F 2 "Custom Github:Terminal_Block-5mm" H 10550 1900 60  0001 C CNN
F 3 "" H 10550 1900 60  0000 C CNN
	1    10550 1900
	-1   0    0    -1  
$EndComp
$Comp
L Custom_Library:Header_1X2 J3
U 1 1
P 10550 2450
F 0 "J3" H 10422 2508 60  0000 R CNN
F 1 "PSU FB" H 10422 2402 60  0000 R CNN
F 2 "Custom Github:Pin_Header_Straight_1x02" H 10550 2450 60  0001 C CNN
F 3 "" H 10550 2450 60  0000 C CNN
	1    10550 2450
	-1   0    0    -1  
$EndComp
Text Label 9850 3050 0    50   ~ 0
Output-GND
Wire Wire Line
	9850 2950 10450 2950
$Comp
L Custom_Library:Header_1X2 J4
U 1 1
P 10550 3000
F 0 "J4" H 10422 3058 60  0000 R CNN
F 1 "PSU Out" H 10422 2952 60  0000 R CNN
F 2 "Custom Github:Terminal_Block-5mm" H 10550 3000 60  0001 C CNN
F 3 "" H 10550 3000 60  0000 C CNN
	1    10550 3000
	-1   0    0    -1  
$EndComp
Text Label 9850 2950 0    50   ~ 0
Output-Buck
$Comp
L Custom_Library:Header_1X3 J5
U 1 1
P 650 5100
F 0 "J5" H 600 5400 60  0000 C CNN
F 1 "Select" H 675 5300 60  0000 C CNN
F 2 "Custom Github:Pin_Header_Straight_1x03" H 650 5100 60  0001 C CNN
F 3 "" H 650 5100 60  0000 C CNN
	1    650  5100
	1    0    0    -1  
$EndComp
Text Label 1300 5000 2    50   ~ 0
Output-Linear
Text Label 1250 5200 2    50   ~ 0
Output-Buck
Wire Wire Line
	750  5100 1350 5100
Wire Wire Line
	1300 5000 750  5000
Wire Wire Line
	1250 5200 750  5200
Wire Wire Line
	9850 1950 10450 1950
Wire Wire Line
	9850 3050 10450 3050
$Comp
L Custom_Library:Header_1X3 DAC1
U 1 1
P 900 3100
F 0 "DAC1" H 900 3300 60  0000 C CNN
F 1 "BUCK_DAC" H 1025 2900 60  0000 C CNN
F 2 "Custom Github:Pin_Header_Straight_1x03" H 900 3100 60  0001 C CNN
F 3 "" H 900 3100 60  0000 C CNN
	1    900  3100
	1    0    0    -1  
$EndComp
$Comp
L Custom_Library:Header_1X3 DAC2
U 1 1
P 900 3850
F 0 "DAC2" H 900 4050 60  0000 C CNN
F 1 "LINEAR DAC" H 1050 3650 60  0000 C CNN
F 2 "Custom Github:Pin_Header_Straight_1x03" H 900 3850 60  0001 C CNN
F 3 "" H 900 3850 60  0000 C CNN
	1    900  3850
	1    0    0    -1  
$EndComp
$Comp
L power:GND #PWR0113
U 1 1
P 1500 3300
F 0 "#PWR0113" H 1500 3050 50  0001 C CNN
F 1 "GND" H 1500 3150 50  0000 C CNN
F 2 "" H 1500 3300 50  0001 C CNN
F 3 "" H 1500 3300 50  0001 C CNN
	1    1500 3300
	1    0    0    -1  
$EndComp
$Comp
L power:GND #PWR0126
U 1 1
P 1500 4050
F 0 "#PWR0126" H 1500 3800 50  0001 C CNN
F 1 "GND" H 1500 3900 50  0000 C CNN
F 2 "" H 1500 4050 50  0001 C CNN
F 3 "" H 1500 4050 50  0001 C CNN
	1    1500 4050
	1    0    0    -1  
$EndComp
$Comp
L power:+3V3 #PWR0127
U 1 1
P 1250 3650
F 0 "#PWR0127" H 1250 3500 50  0001 C CNN
F 1 "+3V3" H 1250 3800 50  0000 C CNN
F 2 "" H 1250 3650 50  0001 C CNN
F 3 "" H 1250 3650 50  0001 C CNN
	1    1250 3650
	1    0    0    -1  
$EndComp
$Comp
L power:+3V3 #PWR0128
U 1 1
P 1250 2900
F 0 "#PWR0128" H 1250 2750 50  0001 C CNN
F 1 "+3V3" H 1250 3050 50  0000 C CNN
F 2 "" H 1250 2900 50  0001 C CNN
F 3 "" H 1250 2900 50  0001 C CNN
	1    1250 2900
	1    0    0    -1  
$EndComp
Wire Wire Line
	1250 2900 1250 3000
Wire Wire Line
	1250 3000 1000 3000
Wire Wire Line
	1500 3300 1500 3200
Wire Wire Line
	1500 3200 1000 3200
Wire Wire Line
	1000 3750 1250 3750
Wire Wire Line
	1250 3750 1250 3650
Wire Wire Line
	1000 3950 1500 3950
Wire Wire Line
	1500 3950 1500 4050
Text Label 1500 3100 2    50   ~ 0
DAC_BUCK
Wire Wire Line
	1500 3100 1000 3100
Text Label 1500 3850 2    50   ~ 0
DAC_LINEAR
Wire Wire Line
	1500 3850 1000 3850
Text Notes 1500 3850 0    50   ~ 0
(0V - 3.3V)
Text Notes 1500 3100 0    50   ~ 0
(0V - 3.3V)
$Comp
L Custom_Library:Header_1X2 J6
U 1 1
P 900 2300
F 0 "J6" H 850 2450 60  0000 C CNN
F 1 "Input" H 900 2150 60  0000 C CNN
F 2 "Custom Github:Terminal_Block-5mm" H 900 2300 60  0001 C CNN
F 3 "" H 900 2300 60  0000 C CNN
	1    900  2300
	1    0    0    -1  
$EndComp
Text Label 1500 2250 2    50   ~ 0
Input-V+
$Comp
L power:GND #PWR0129
U 1 1
P 1100 2450
F 0 "#PWR0129" H 1100 2200 50  0001 C CNN
F 1 "GND" H 1100 2300 50  0000 C CNN
F 2 "" H 1100 2450 50  0001 C CNN
F 3 "" H 1100 2450 50  0001 C CNN
	1    1100 2450
	1    0    0    -1  
$EndComp
Wire Wire Line
	1000 2350 1100 2350
Wire Wire Line
	1100 2350 1100 2450
Wire Wire Line
	1000 2250 1500 2250
Text Notes 1500 2250 0    50   ~ 0
(40V in MAX)
$Comp
L power:+3V3 #PWR0130
U 1 1
P 1450 775
F 0 "#PWR0130" H 1450 625 50  0001 C CNN
F 1 "+3V3" H 1450 925 50  0000 C CNN
F 2 "" H 1450 775 50  0001 C CNN
F 3 "" H 1450 775 50  0001 C CNN
	1    1450 775 
	1    0    0    -1  
$EndComp
Wire Wire Line
	1450 775  1450 1000
$Comp
L Custom_Library:Header_1X7 J1
U 1 1
P 900 1300
F 0 "J1" H 825 1875 50  0000 C CNN
F 1 "MCU I/O" H 950 1800 50  0000 C CNN
F 2 "Custom Github:Pin_Header_Straight_1x07" H 900 1450 50  0001 C CNN
F 3 "" H 900 1450 50  0000 C CNN
	1    900  1300
	1    0    0    -1  
$EndComp
Wire Wire Line
	1250 1500 1250 1400
Wire Wire Line
	1250 1400 1000 1400
Wire Wire Line
	1000 1300 1500 1300
Wire Wire Line
	1500 1300 1500 1500
$EndSCHEMATC
